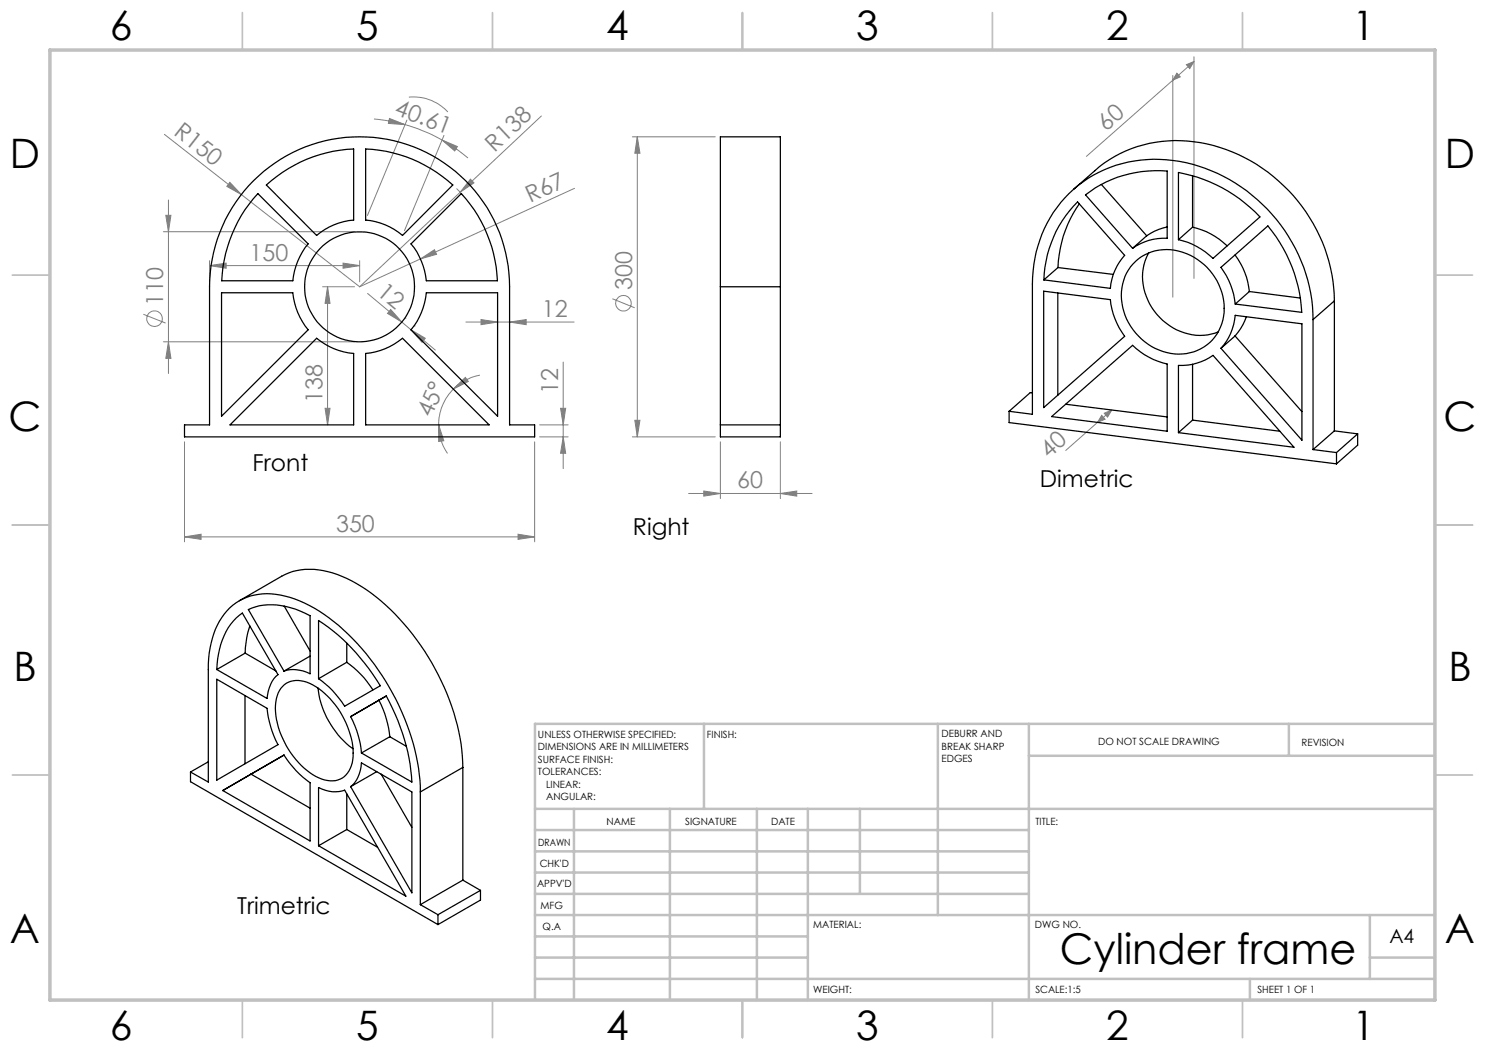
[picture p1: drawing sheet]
<svg xmlns="http://www.w3.org/2000/svg" width="297mm" height="210mm" viewBox="0 0 297 210" stroke-linecap="round" stroke-linejoin="round" font-family="sans-serif">
<g fill="none" stroke="#808080" stroke-width=".2">
<path d="M81.8 19.4a9.4 9.4 0 0 1 7.8 3M234.6 15.1v44.3M235.4 14.6l.6 .8-1.4 .6zM237.3 12.9l1.5-.6-.9 1.4zM238.8 11.4v44.3M238.8 12.3l-21.5 19M32.9 26.9l15.4 12M33.7 40v34.7M46 36.5l2.3 2.4-2.9-1.6zM48.3 38.9l23.6 18.5M74.8 23.8l2.4 .3 3.8 .8M77.9 23.7l3.1 1.2-3.3-.2z"/>
<path d="M81 24.9a37 37 0 0 1 7.4 3.1M81.4 24l-7.9 19.1M88.4 28l3.1 1.3-.6 .9zM88.4 28a30 30 0 0 1 5.2 3.6M88.8 27.1l-7.9 19M91.3 37.7l1.4 1.5M92 38.4l-20.1 19M94.1 35.8l.7 .8-2.8 1.8zM108.3 23.2l-16.3 15.2M114.9 37.7l-43 19.7M126.5 27.4h16.6M127.5 27.4l.5 3.2h-1z"/>
<path d="M127.5 27.4v60M32.7 46.3h38.2M33.2 43.1h1l-.5 3.2zM41.9 53.1l3.3-.5v1zM41.9 52.1v4.3M41.9 53.1h30M64.5 57.4h6.4M65.5 57.4l.5 3.3h-1zM65.5 57.4v27.6M68.6 52.6l3.3 .5-3.3 .5zM71.9 52.1v4.3M73.5 58.7l6.9 5.7"/>
<path d="M84.1 51.8l2.8-1.9 .4 1zM122.5 59.8l4.4 1.8M28.7 62.9l4.4 1.7M32.7 68.4h38.2M33.7 68.4l.5 3.3h-1zM78.1 61.9l2.3 2.5-2.9-1.7zM80.4 64.4l1.8 1.6M81 63.6h.1M82.2 66l2.9 1.7-.7 .8zM82.2 66l4.9 4M82.8 65.2h.1M90.7 77.8l2.4-2.3 .6 .8z"/>
<path d="M90.7 77.8a10.1 10.1 0 0 0-3 7.2M93.2 64.4h21.6M96 75a10.3 10.3 0 0 0-5.3 2.8M96.2 63.9l3.3 .5-3.3 .5zM101.9 64.4l3.3-.5v1zM112.6 72.4v21.3M36.9 88.4v20M65 81.7h1l-.5 3.3zM87.7 85l1.1 3.2-1.1 .1zM87.7 85a10.3 10.3 0 0 0 1.8 5.7M106.9 88.4v20M107.9 87.4h5.7"/>
<path d="M107.9 85h5.7M112.1 81.7h1l-.5 3.3zM112.6 87.4l.5 3.3h-1zM126.5 87.4h16.6M127 84.1h1l-.5 3.3zM137.7 98.7h24.7M140.8 98.2l3.3 .5-3.3 .5zM144.1 88.4v11.3M156.1 98.7l3.2-.5v1zM156.1 88.4v11.3M219.5 84.5l-6.4 5.6M220.3 83.1l.7 .7-1.5 .7z"/>
<path d="M220.8 82.6l1.6-.6-.9 1.4zM222.4 82l-2.9 2.5M36.9 107.4l3.3-.6v1.1zM36.9 107.4h70M103.6 106.8l3.3 .6-3.3 .5z"/>
<circle cx="30.9" cy="63.7" r="1.55"/>
<circle cx="124.7" cy="60.6" r="1.55"/>
</g>
<g fill="none" stroke="#c0c0c0" stroke-width=".35">
<path d="M48.5 2.5v7.5M98.5 2.5v7.5M148.5 2.5v7.5M198.5 2.5v7.5M248.5 2.5v7.5M2.5 55h7.5M287 55h7.5M2.5 105h7.5M287 105h7.5M2.5 155h7.5M287 155h7.5M48.5 200v7.5"/>
<path d="M98.5 200v7.5M148.5 200v7.5M198.5 200v7.5M248.5 200v7.5"/>
</g>
<g fill="none" stroke="#c0c0c0" stroke-width=".5">
<path d="M140.8 144.8v17M187.6 144.8v38.2M205.8 144.8v55.2M205.8 151.2h81.2M257.8 144.8v6.4M287 144.8h-180v55.2M107 161.8h180M107 178.8h98.8M107 174.5h98.8M107 170.3h98.8M107 166h98.8M114.8 161.8v38.2"/>
<path d="M134 161.8v38.2M151.4 161.8v38.2M161.6 161.8v38.2M172 161.8v17M107 195.8h180M107 191.5h54.6M107 187.3h54.6M107 183h180M250 195.8v4.2M274 191.5h13M274 183v12.8"/>
</g>
<path d="M10 10h277v190h-277z" fill="none" stroke="#c0c0c0" stroke-width=".7"/>
<g fill="#808080">
<path d="M46 36.5l2.3 2.4-2.9-1.6z"/>
<path d="M84.1 51.8l2.8-1.9 .4 1z"/>
<path d="M94.1 35.8l.7 .8-2.8 1.8z"/>
<path d="M88.4 28l3.1 1.3-.6 .9zM77.9 23.7l3.1 1.2-3.3-.2z"/>
<path d="M156.1 98.7l3.2-.5v1zM140.8 98.2l3.3 .5-3.3 .5z"/>
<path d="M41.9 53.1l3.3-.5v1zM68.6 52.6l3.3 .5-3.3 .5z"/>
<path d="M96.2 63.9l3.3 .5-3.3 .5zM101.9 64.4l3.3-.5v1z"/>
<path d="M36.9 107.4l3.3-.6v1.1zM103.6 106.8l3.3 .6-3.3 .5z"/>
<path d="M235.4 14.6l.6 .8-1.4 .6zM237.3 12.9l1.5-.6-.9 1.4z"/>
<path d="M220.3 83.1l.7 .7-1.5 .7zM220.8 82.6l1.6-.6-.9 1.4z"/>
<path d="M90.7 77.8l2.4-2.3 .6 .8zM87.7 85l1.1 3.2-1.1 .1z"/>
<path d="M127 84.1h1l-.5 3.3zM127.5 27.4l.5 3.2h-1z"/>
<path d="M65 81.7h1l-.5 3.3zM65.5 57.4l.5 3.3h-1z"/>
<path d="M33.2 43.1h1l-.5 3.2zM33.7 68.4l.5 3.3h-1z"/>
<path d="M112.1 81.7h1l-.5 3.3zM112.6 87.4l.5 3.3h-1z"/>
<path d="M78.1 61.9l2.3 2.5-2.9-1.7zM82.2 66l2.9 1.7-.7 .8z"/>
</g>
<g fill="none" stroke="#000" stroke-width=".25">
<path d="M50.7 36.2a30 30 0 0 1 32.7-6.6 30 30 0 0 1 18.5 27.8v27.6h5v2.4h-70v-2.4h5v-27.6a30.2 30.2 0 0 1 8.8-21.2zM51.6 38.7l10 10.1a13.7 13.7 0 0 0-3 7.4h-14.3a27.6 27.6 0 0 1 7.3-17.5zM53.3 37a27.3 27.3 0 0 1 17.4-7.2v14.2a13 13 0 0 0-7.4 3.1zM73.1 29.8a27.3 27.3 0 0 1 17.5 7.2l-10.1 10.1a13.1 13.1 0 0 0-7.4-3.1zM214.7 37.9a43.2 43.2 0 0 1 7.2-6 26.9 26.9 0 0 1 25.8-1 33.1 33.1 0 0 1 19.2 29.3M217.1 39a23.4 23.4 0 0 1 16.3-4.8v13.5a10.8 10.8 0 0 0-6.9 2zM220.3 36.9l9 10.3M235.7 34.5a29.6 29.6 0 0 1 16.3 8.9l-9.4 8.3a14.7 14.7 0 0 0-6.9-3.8zM238.5 35.2v10.2M44.3 58.6h14.3a13.7 13.7 0 0 0 3 7.4l-17.3 17.2zM82.2 48.8l10.1-10.1a27.6 27.6 0 0 1 7.2 17.5h-14.2a13.7 13.7 0 0 0-3.1-7.4zM85.3 58.6h14.2v24.6l-17.3-17.2a13.7 13.7 0 0 0 3.1-7.4z"/>
<path d="M144.1 57.4v-30h12v30M144.1 57.4v30h12v-30M144.1 57.4h12M208.7 58.2l13.4 1.7a14.9 14.9 0 0 0 2.8 7.4l-16.2 14.2zM211.6 58.6v20.4M211.6 53.5l-2.8 2.5M211.6 53.5l11.1 1.4M215.5 40.4l9.4 10.7a11.3 11.3 0 0 0-2.8 6.6l-13.3-1.7a23.1 23.1 0 0 1 6.7-15.6zM215.9 40.8a23.6 23.6 0 0 0-4.3 12.7M226.6 52.8a9.8 9.8 0 0 1 12.9-.9 11.3 11.3 0 0 1 4.3 14.2 9.2 9.2 0 0 1-12 3.9 11.6 11.6 0 0 1-6.8-14.7l.7-1.3zM229.3 47.2l-2.8 2.5M229.7 50.6a11.2 11.2 0 0 0 4.2 14.5 10.4 10.4 0 0 0 9.7 1.3"/>
<path d="M233.4 45.4l-.8 .2a10.3 10.3 0 0 0-3.3 1.6M238.5 45.4a14.7 14.7 0 0 1 6.9 3.8M238.5 45.4l-2.8 2.5M244.2 53.5l9.4-8.3a29.4 29.4 0 0 1 6.8 17.3l-13.3-1.7a14.9 14.9 0 0 0-2.9-7.3zM247 51a14.7 14.7 0 0 1 2.9 7.3M249.9 58.3l-2.8 2.5M249.9 58.3l10.2 1.3M63.3 67.7a13.3 13.3 0 0 0 7.4 3v14.3h-24.7zM73.1 70.7a13.3 13.3 0 0 0 7.4-3l17.3 17.3h-24.7zM206.5 78.6l-.4-.1-4.3 3.8M235.7 73.1a11.4 11.4 0 0 0 6.9-2l16.2 18.4-23.1-3zM238.5 72.8v11.2"/>
<path d="M247 67.2l-2.8 2.5M247 67.2l13.4 15.1M247.1 63.1l13.3 1.7v23.2l-16.2-18.3a11.3 11.3 0 0 0 2.9-6.6zM249.3 63.4l-.7 1.6-1.6 2.2M262.6 63.9a32.8 32.8 0 0 0-29.3-31.9 24.2 24.2 0 0 0-26.8 23.5v27.4l-4.7-.6M262.6 63.9v26M266.9 60.2l-4.3 3.7M266.9 60.2v26M144.1 85h12M201.8 82.3v2.2l65.5 8.3M210.3 83.3l16.2-14.2a14.7 14.7 0 0 0 6.9 3.7v13.4zM213.1 80.8l20.3 2.6"/>
<path d="M238.5 84l-2.8 2.5M238.5 84l17.4 2.2M262.6 89.9l4.7 .6M266.9 86.2l-4.3 3.7M266.9 86.2l4.6 .6M267.3 90.5v2.3M271.5 86.8v2.2l-4.2 3.8M271.5 86.8l-4.2 3.7M43.4 135.8l10 5.9a20.1 20.1 0 0 0 2.2 7.2l-12.2 7.1zM47.2 123.6l1.3-1 7.1 12.3a6.8 6.8 0 0 0-2.2 4.8l-10-5.8a14.9 14.9 0 0 1 3.8-10.3zM47.9 120.1l8.4-4.9a13.7 13.7 0 0 1 12.1 .1 37.1 37.1 0 0 1 14.9 12.6 46.1 46.1 0 0 1 9.2 24.5l.1 1.1M49 139.1v13.6"/>
<path d="M49 130.6l6.2 3.6M49 130.6l-5.6 3.3M49.7 121.9a13.1 13.1 0 0 1 11.3 .8l1 .4v11.7a6.8 6.8 0 0 0-5.2-.6zM50 125.2l-.6 2.3-.4 3.1M56.8 121.2l5.2 9M56.9 136.9a5.3 5.3 0 0 1 6.2 .4 17.1 17.1 0 0 1 7.5 14 4.6 4.6 0 0 1-4 4.9 9.4 9.4 0 0 1-6.9-3.7 16.3 16.3 0 0 1-4.5-12.2l.4-1.7 .6-.9zM62 131.2l-5.2 3M63.6 137.6a17.7 17.7 0 0 0 7 12.1M63.7 124.1a40.3 40.3 0 0 1 12.4 13.1l-7.2 4a18.4 18.4 0 0 0-5.2-5.5zM69.4 132.5a19.6 19.6 0 0 1 5.2 5.5M69.4 128.6v3.9M69.4 132.5l-5.7 3.2"/>
<path d="M77.3 139.2l-7.2 4.1a19.1 19.1 0 0 1 2.2 7.3M77.3 139.2a40.7 40.7 0 0 1 5.1 17.2l-10.1-5.8M77.3 139.2l-1.5 .8a20.5 20.5 0 0 1 2.2 7.3M38.1 154.4l3.6 2v-22.5a16.7 16.7 0 0 1 4.2-12.3 11.5 11.5 0 0 1 11.1-2.4 29.3 29.3 0 0 1 13.5 8.5 47.8 47.8 0 0 1 13.6 29.5v1.2M38.1 154.4v1.9l49.5 28.6M41.7 152.4l-3.6 2M44.6 158.1l12.2-7.1a19.1 19.1 0 0 0 5.2 5.6v11.6zM50.2 154.8l11.8 6.8M63.7 157.5a6.4 6.4 0 0 0 5.2 .5l12.3 21.2-17.5-10.1zM69.4 158.8v7.1M72.3 152.6l10.1 5.8v20.2l-12.3-21.3a6.4 6.4 0 0 0 2.2-4.7zM75.4 154.3l-5.3 3"/>
<path d="M76.2 154.8l6.2 10.7M78 147.3l3.2 2M78 147.3l-5.7 3.3M84.1 158.4v22.5M92.6 153.5l-8.5 4.9M92.6 153.5v22.5M69.4 165.9l6.1 3.6M69.4 165.9l-5.7 3.2M92.6 176l-8.5 4.9M92.6 176l3.5 2.1M96.1 178.1v1.9l-8.5 4.9M96.1 178.1l-8.5 4.8"/>
<path d="M84.1 180.9l3.5 2M87.6 182.9v2"/>
<circle cx="71.9" cy="57.3" r="11"/>
</g>
<text font-size="8.5" x="212" y="192.7">Cylinder frame</text>
<g font-size="8.1">
<text x="22" y="8">6</text>
<text x="71.2" y="8">5</text>
<text x="121.2" y="8">4</text>
<text x="171.3" y="8">3</text>
<text x="221.3" y="8">2</text>
<text x="270.5" y="8">1</text>
<text x="2" y="33.6">D</text>
<text x="289" y="33.6">D</text>
<text x="1.7" y="86.1">C</text>
<text x="288.7" y="86.1">C</text>
<text x="2.7" y="136.1">B</text>
<text x="289.7" y="136.1">B</text>
<text x="2" y="188.6">A</text>
<text x="289" y="188.6">A</text>
<text x="22" y="208">6</text>
<text x="71.2" y="208">5</text>
<text x="121.2" y="208">4</text>
<text x="171.3" y="208">3</text>
<text x="221.3" y="208">2</text>
<text x="270.5" y="208">1</text>
</g>
<g font-size="4.7" fill="#808080">
<text x="78.7" y="22.8" transform="rotate(21 78.7 22.8)">40.61</text>
<text x="34.5" y="26.9" transform="rotate(38 34.5 26.9)">R150</text>
<text x="221.3" y="26.4" transform="rotate(-41 221.3 26.4)">60</text>
<text x="98.9" y="30.6" transform="rotate(-43 98.9 30.6)">R138</text>
<text x="106" y="40.6" transform="rotate(-25 106 40.6)">R67</text>
<text x="49.9" y="52.1">150</text>
<text x="75.2" y="58.7" transform="rotate(40 75.2 58.7)">12</text>
<text x="126.4" y="58.1" transform="rotate(-90 126.4 58.1)">300</text>
<text x="32.6" y="61.2" transform="rotate(-90 32.6 61.2)">110</text>
<text x="108.4" y="63.4">12</text>
<text x="64.5" y="80.6" transform="rotate(-90 64.5 80.6)">138</text>
<text x="86.3" y="83.7" transform="rotate(-66 86.3 83.7)">45°</text>
<text x="111.6" y="78.9" transform="rotate(-90 111.6 78.9)">12</text>
<text x="209.8" y="91.7" transform="rotate(-41 209.8 91.7)">40</text>
<text x="147.5" y="97.7">60</text>
<text x="67.2" y="106.3">350</text>
</g>
<g font-size="4.7">
<text x="50.5" y="94.2">Front</text>
<text x="208" y="97.3">Dimetric</text>
<text x="126.6" y="107.1">Right</text>
<text x="47.4" y="182.8">Trimetric</text>
</g>
<text font-size="3.9" x="277.9" y="188.5">A4</text>
<g font-size="2">
<text x="107.6" y="147.6">UNLESS OTHERWISE SPECIFIED:</text>
<text x="141.4" y="147.6">FINISH:</text>
<text x="188.3" y="147.5">DEBURR AND</text>
<text x="188.3" y="150">BREAK SHARP</text>
<text x="219.6" y="149">DO NOT SCALE DRAWING</text>
<text x="260.3" y="149.2">REVISION</text>
<text x="107.6" y="150.1">DIMENSIONS ARE IN MILLIMETERS</text>
<text x="107.6" y="152.6">SURFACE FINISH:</text>
<text x="107.6" y="155.1">TOLERANCES:</text>
<text x="188.3" y="152.5">EDGES</text>
<text x="109.2" y="157.6">LINEAR:</text>
<text x="109.2" y="160.1">ANGULAR:</text>
<text x="121.3" y="165">NAME</text>
<text x="137" y="164.9">SIGNATURE</text>
<text x="154.2" y="164.9">DATE</text>
<text x="207.1" y="164.9">TITLE:</text>
<text x="107.6" y="169.1">DRAWN</text>
<text x="107.9" y="173.3">CHK'D</text>
<text x="107.4" y="177.4">APPV'D</text>
<text x="108.1" y="181.8">MFG</text>
<text x="108.5" y="186">Q.A</text>
<text x="162.6" y="185.5">MATERIAL:</text>
<text x="207" y="185.5">DWG NO.</text>
<text x="162.6" y="198.5">WEIGHT:</text>
<text x="207.1" y="198.6">SCALE:1:5</text>
<text x="251.5" y="198.6">SHEET 1 OF 1</text>
</g>
</svg>
